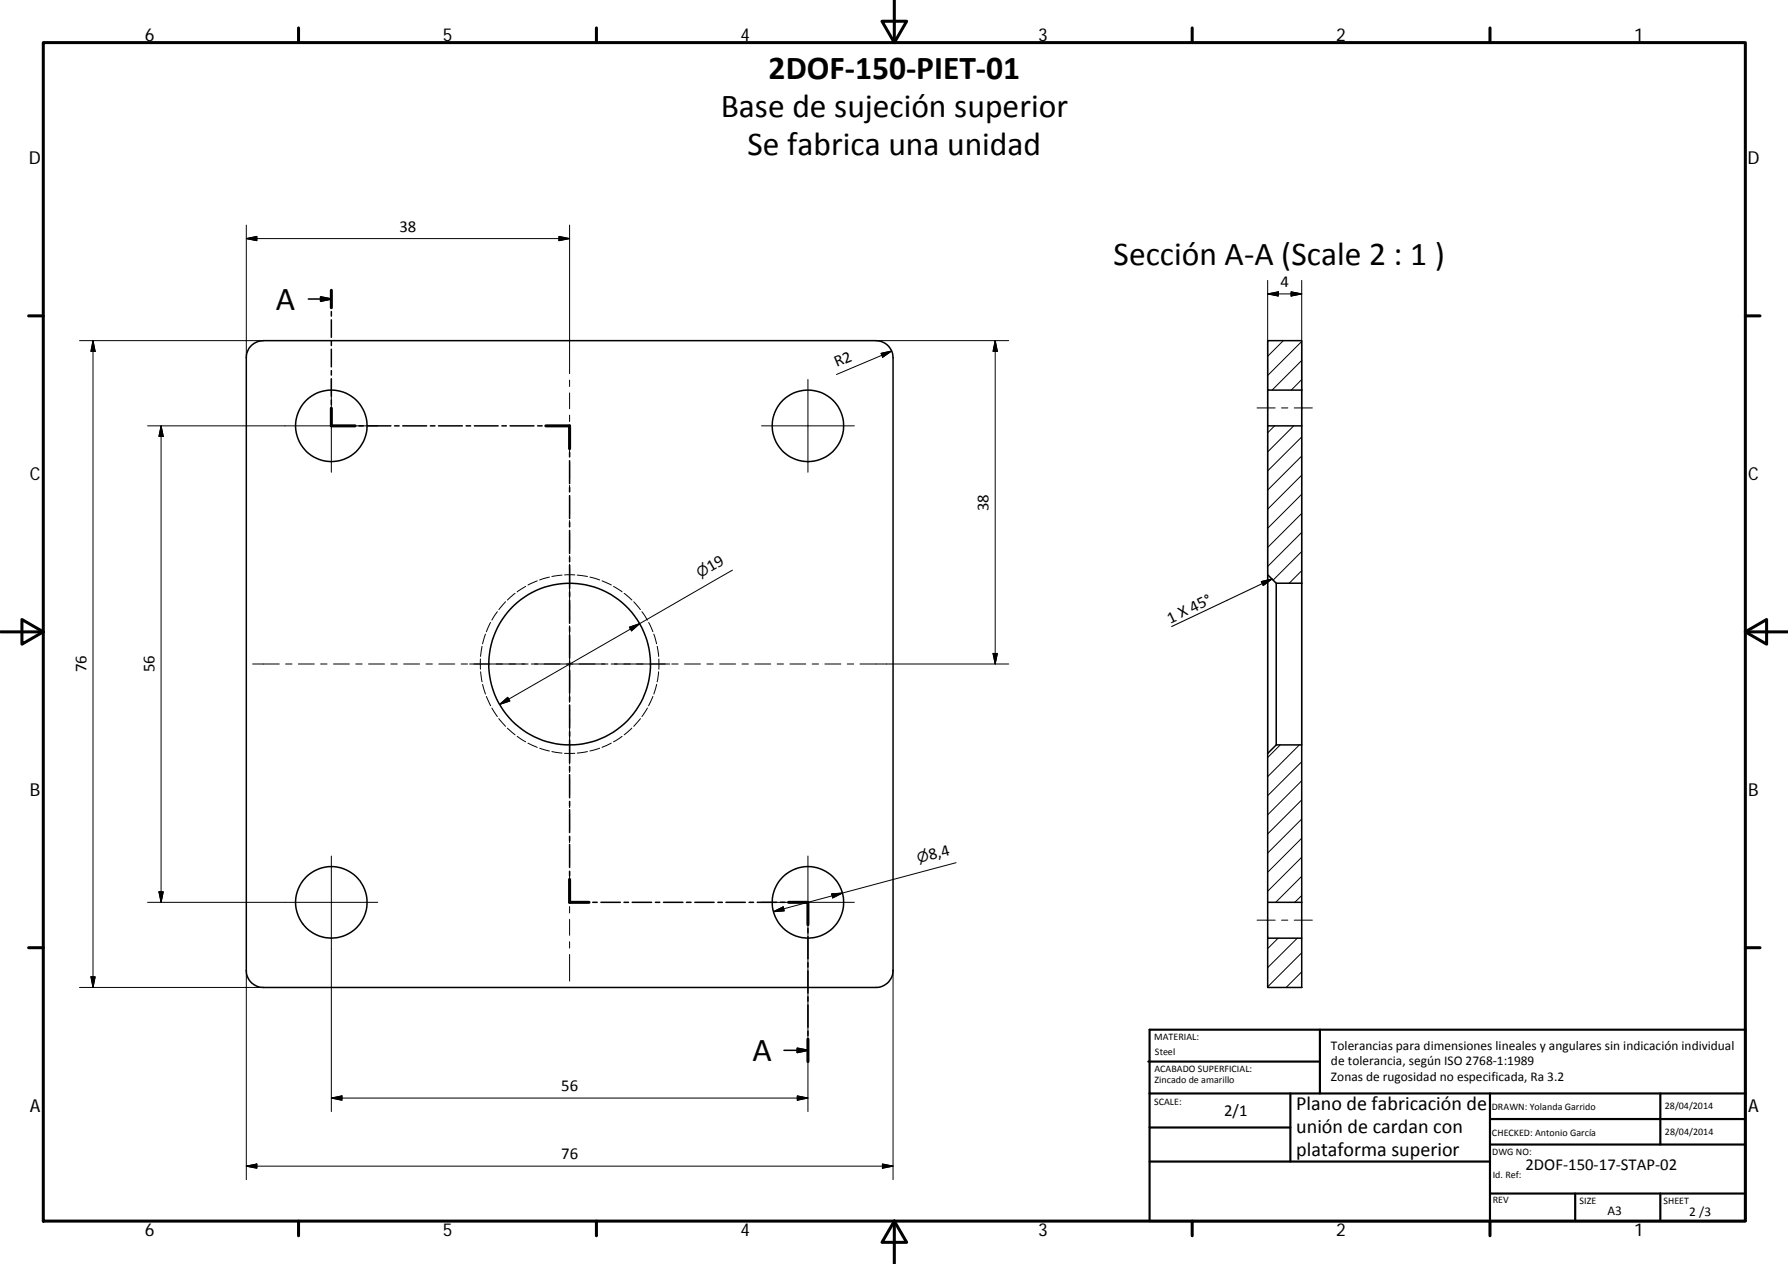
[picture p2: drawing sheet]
<svg xmlns="http://www.w3.org/2000/svg" width="420mm" height="297mm" viewBox="0 0 420 297" stroke-linecap="round" stroke-linejoin="round" font-family="sans-serif">
<g fill="none" stroke="#000" stroke-width=".23">
<path d="M57.9 52.9v31.2M57.9 56.1l2.5-.5v1zM57.9 56.1h75.9M131.3 55.6l2.5 .5-2.5 .5zM133.8 52.9v34.9M297.9 65.9v111.2M297.9 69.1l2.5-.5v1zM297.9 69.1h8M303.4 68.6l2.5 .5-2.5 .5zM305.9 65.9v109.1M18.7 80.1h43.2M21.9 80.1l.5 2.5h-1z"/>
<path d="M21.9 80.1v152M77.9 89.2v21.8M133.8 89.3v1.5M133.8 92.3v3.8M133.8 97.6v1.5M189.9 89.2v21.8M205.9 80.1h31.1M207 83l2.5-.5-2.1 1.4zM209.5 82.5l-12.9 5.5M233.9 80.1v75.9M233.9 80.1l.5 2.5h-1zM295.4 95.9h4.2"/>
<path d="M301.1 95.9h1.5M301.6 80.1l-3.7 3.6M304.1 95.9h4.3M305.9 80.2l-8 8M305.9 84.7l-7 7M305.9 89.2l-2.5 2.5M37.9 100.1v111.9M37.9 100.1l.5 2.5h-1.1zM88.8 100.1h-54.1M133.8 100.6v3.7M133.8 105.8v1.5M133.8 108.8v3.8"/>
<path d="M133.8 114.1v1.5M133.8 117.1v3.7M179 100.1h21.8M299.5 100.1l-1.6 1.6M304 100.1l-6.1 6.1M305.9 116.1l-8 8M305.9 111.7l-8 8M305.9 107.2l-8 8M305.9 102.7l-8 8M121 139.4l-1.8 1.6M123.5 137.8l-2 1.3M126.2 136.5l-2.1 1"/>
<path d="M129.1 135.6l-2.3 .7M132.1 135.1l-2.4 .4M132.7 135.1h2.4M133.8 122.3v1.5M133.8 125.3v3.8M133.8 130.6v1.5M133.8 132.6v13.7M135.6 135.1l2.4 .4M138.6 135.6l2.3 .7M141.5 136.5l2.1 1M144.2 137.8l2 1.3M146.7 139.4l1.8 1.6"/>
<path d="M172.1 134l-54.7 31.5M305.9 134.1l-3 3M305.9 129.6l-6.7 6.7M305.9 125.1l-8 8M305.9 120.6l-8 8.1M59.4 156h6.2M67.1 156h1.5M70.1 156h3.7M75.3 156h1.5M78.4 156h3.7M83.6 156h1.5M86.6 156h3.7"/>
<path d="M91.9 156h1.5M94.9 156h3.7M100.1 156h1.5M103.1 156h3.8M108.4 156h1.5M110.4 156h13.7M112.9 154.9v2.4M112.9 157.9l.4 2.3M113.3 151.9l-.4 2.4M114.1 149l-.7 2.3M115.3 146.3l-1 2.2M116.9 143.7l-1.3 2"/>
<path d="M118.8 141.4l-1.6 1.9M124.9 156h18M133.8 147.1v18M143.6 156h13.8M147.9 147.4l2.4-.8-1.9 1.7zM148.9 141.4l1.6 1.9M150.8 143.7l1.3 2M152.4 146.3l1 2.2M153.6 149l.7 2.3M154.4 151.9l.4 2.4M154.8 157.9l-.4 2.3M154.8 154.9v2.4"/>
<path d="M157.8 156h1.6M160.9 156h3.7M166.1 156h1.5M169.1 156h3.8M174.4 156h1.5M177.4 156h3.7M182.6 156h1.5M185.6 156h3.7M190.8 156h1.6M193.8 156h3.8M199.1 156h1.5M202.1 156h34.9"/>
<path d="M233.4 153.6h1l-.5 2.4zM113.4 160.8l.7 2.3M114.3 163.7l1 2.2M115.6 166.4l1.3 2M117.2 168.9l1.6 1.8M117.4 165.5l1.9-1.6 .5 .8zM119.2 171.1l1.8 1.6M121.5 173l2 1.3M124.1 174.6l2.1 1M126.8 175.8l2.3 .7M129.7 176.6l2.4 .4M132.7 177h2.4"/>
<path d="M133.8 165.8v13.8M138 176.6l-2.4 .4M140.9 175.8l-2.3 .7M143.6 174.6l-2.1 1M146.2 173l-2 1.3M148.5 171.1l-1.8 1.6M150.5 168.9l-1.6 1.8M152.1 166.4l-1.3 2M153.4 163.7l-1 2.2M154.3 160.8l-.7 2.3M300.9 175l-3 3M305.3 175l-7.4 7.5"/>
<path d="M305.9 179l-8 8M133.8 180v1.5M133.8 183v3.8M133.8 188.3v1.5M133.8 191.3v3.8M133.8 196.6v1.5M133.8 199.6v3.7M305.9 197l-8 8M305.9 192.5l-8 8M305.9 188l-8 8M305.9 183.5l-8 8M37.3 209.6h1.1l-.5 2.4z"/>
<path d="M77.9 201.2v60M88.8 212h-54.1M133.8 204.8v1.5M133.8 207.8v3.7M133.8 213v1.5M133.8 216v3.8M179 212h21.8M181.7 214.2l2.3-1.1 .3 1zM189.9 201.2v60M195.4 210.1l2.6-.2-2.3 1.1zM224.7 202.7l-43 11.5M295.4 216.2h4.2"/>
<path d="M301.1 216.2h1.5M304.1 216.2h4.3M305.9 210.4l-1.6 1.6M305.9 201.4l-8 8M305.9 205.9l-6.1 6.1M18.7 232.1h43.2M21.4 229.6h1l-.5 2.5zM57.9 228v49.2M133.8 221.3v1.5M133.8 224.3v6.2M209.9 228v49.2M300.3 220.5l-2.4 2.4"/>
<path d="M304.9 220.5l-7 6.9M305.9 228.4l-3.7 3.7M305.9 223.9l-8 8M77.9 258l2.5-.5v1.1zM77.9 258h112M187.4 257.5l2.5 .5-2.5 .6zM57.9 274l2.5-.5v1zM57.9 274h152M207.4 273.5l2.5 .5-2.5 .5z"/>
</g>
<g fill="none" stroke="#000" stroke-width=".36">
<path d="M72.4 70.3h5.5M75.3 69.8l2.6 .5-2.6 .5zM77.9 68.2v4.1M77.9 73.2v1.1M77.9 75.2v4.1M59.2 81.1l1.2-.8 1.5-.2h144a4 4 0 0 1 4 4v143.9a4 4 0 0 1-4 4.1h-144a4 4 0 0 1-4-4.1v-143.9l.1-1 .3-.9zM77.9 95.9v4.2h5.5M77.9 80.2v1M77.9 82.1v4.1M77.9 87.1v1M77.9 89v4.1M77.9 94v1.1"/>
<path d="M297.9 80.1h8v11.6h-8zM297.9 91.7v8.4M305.9 91.7v8.4M84.3 100.1h1.1M86.3 100.1h5.6M92.7 100.1h1.1M94.6 100.1h5.7M101.1 100.1h1.1M103 100.1h5.6M109.5 100.1h1.1M111.5 100.1h5.6M118 100.1h1"/>
<path d="M119.9 100.1h5.6M126.3 100.1h1.1M128.3 100.1h5.5v5.4M133.8 106.3v1.1M133.8 108.3v5.4M133.8 114.6v1M133.8 116.5v5.4M297.9 100.1h8M297.9 100.1v35l2 2h6M305.9 100.1v37M133.8 122.7v1.1M133.8 124.7v5.4"/>
<path d="M133.8 130.9v1.1M133.8 132.9v5.4M133.8 139.1v1.1M297.9 135.1v42M299.9 137.1v37.9M305.9 137.1v37.9M133.8 141.1v5.4M133.8 147.3v1.1M133.8 149.3v5.3M133.8 155.5v1.1M133.8 157.5v5.4M133.8 163.7v1.1"/>
<path d="M133.8 165.7v5.4M133.8 172v1M133.8 173.9v5.4M133.8 180.1v1.1M133.8 182.1v5.4M133.8 188.3v1.1M133.8 190.3v5.4M133.8 196.5v1.1M133.8 198.5v5.4M133.8 206.7v5.3h4.6M133.8 204.7v1.1M139.3 212h1"/>
<path d="M141.2 212h4.6M146.6 212h1.1M148.6 212h4.5M154 212h1M155.9 212h4.6M161.3 212h1.1M163.3 212h4.5M168.7 212h1M170.6 212h4.5M176 212h1.1M178 212h4.5M183.4 212h1"/>
<path d="M185.3 212h4.6v5.3M189.9 218.2v1M297.9 212v-34.9l2-2.1h6v37M297.9 212h8M297.9 212v8.5M305.9 212v8.5M189.9 220.1v5.2M189.9 226.2v1.1M189.9 228.1v5.3M189.9 234.3v1M189.9 236.2v5.2M297.9 220.5h8v11.6h-8z"/>
<path d="M184.2 246.8h5.7M187.4 246.3l2.5 .5-2.5 .5zM189.9 242.3v1.1M189.9 244.2v5.3"/>
<circle cx="77.9" cy="100.1" r="8.4"/>
<circle cx="189.9" cy="100.1" r="8.4"/>
<circle cx="133.9" cy="156.1" r="19"/>
<circle cx="77.9" cy="212.1" r="8.4"/>
<circle cx="189.9" cy="212.1" r="8.4"/>
</g>
<g fill="none" stroke="#000" stroke-width=".71">
<path d="M10.2 10h399.9v277h-399.9zM70.2 6.6v3.4M140.2 6.6v3.4M207.3 5h5.8l-2.9 5zM210.2 0v10M280.2 6.6v3.4M350.1 6.6v3.4M6.7 74.2h3.5M77.9 68.2v4.1M410.1 74.2h3.5M77.9 95.9v4.2h5.5M128.3 100.1h5.5v5.4"/>
<path d="M.2 148.5h10M5.2 145.6l5 2.9-5 2.9zM410.1 148.5l5-2.9v5.8zM410.1 148.5h10M133.8 206.7v5.3h4.6M185.3 212h4.6v5.3M6.7 222.7h3.5M410.1 222.7h3.5M189.9 244.2v5.3M70.2 287v3.4M140.2 287v3.4M210.2 287l2.9 5h-5.8z"/>
<path d="M210.2 287v10M280.2 287v3.4M350.1 287v3.4"/>
</g>
<g fill="none" stroke="#000" stroke-width=".51">
<path d="M269.8 249.5h40.4M270.1 242h140v45h-140zM270.1 257h140M303.2 257v16M310.2 242v15M350.1 257v30M390.2 257v12M270.1 265h33.1M270.1 273h80M350.1 269h60M350.1 263h60M350.1 280.5h60"/>
<path d="M370.2 280.5v6.5M390.2 280.5v6.5"/>
</g>
<path d="M75.3 69.8l2.6 .5-2.6 .5zM187.4 246.3l2.5 .5-2.5 .5z" fill="#000" stroke="#000" stroke-width=".36"/>
<g fill="#000" stroke="#000" stroke-width=".23">
<path d="M57.9 56.1l2.5-.5v1zM131.3 55.6l2.5 .5-2.5 .5zM297.9 69.1l2.5-.5v1zM303.4 68.6l2.5 .5-2.5 .5zM21.9 80.1l.5 2.5h-1zM207 83l2.5-.5-2.1 1.4zM233.9 80.1l.5 2.5h-1zM37.9 100.1l.5 2.5h-1.1zM147.9 147.4l2.4-.8-1.9 1.7zM233.4 153.6h1l-.5 2.4zM117.4 165.5l1.9-1.6 .5 .8zM37.3 209.6h1.1l-.5 2.4z"/>
<path d="M181.7 214.2l2.3-1.1 .3 1zM195.4 210.1l2.6-.2-2.3 1.1zM21.4 229.6h1l-.5 2.5zM77.9 258l2.5-.5v1.1zM187.4 257.5l2.5 .5-2.5 .6zM57.9 274l2.5-.5v1zM207.4 273.5l2.5 .5-2.5 .5z"/>
</g>
<path d="M296.4 136.7l2.5-.6-2 1.5zM298.9 136.1l-23.6 11.1" fill="none" stroke="#000" stroke-width=".25"/>
<path d="M296.4 136.7l2.5-.6-2 1.5z" fill="#000" stroke="#000" stroke-width=".25"/>
<g font-size="7.9">
<text x="180.6" y="18.5">2DOF‐150‐PIET‐01</text>
<text x="169.4" y="27.5">Base de sujeción superior</text>
<text x="175.7" y="36.5">Se fabrica una unidad</text>
<text x="261.7" y="62.2">Sección A‐A (Scale 2 : 1 )</text>
<text x="64.8" y="72.8">A</text>
<text x="176.8" y="249.3">A</text>
</g>
<g font-size="4.7">
<text x="304.6" y="260.8">Plano de fabricación de</text>
<text x="304.6" y="266.2">unión de cardan con</text>
<text x="304.6" y="271.6">plataforma superior</text>
</g>
<g font-size="4.2">
<text x="34" y="9.6">6</text>
<text x="104" y="9.6">5</text>
<text x="174" y="9.6">4</text>
<text x="244" y="9.6">3</text>
<text x="314" y="9.6">2</text>
<text x="384" y="9.6">1</text>
<text x="6.8" y="38.7">D</text>
<text x="410.6" y="38.7">D</text>
<text x="7" y="112.9">C</text>
<text x="410.8" y="112.9">C</text>
<text x="7" y="187.1">B</text>
<text x="410.8" y="187.1">B</text>
<text x="7" y="261.3">A</text>
<text x="410.8" y="261.3">A</text>
<text x="34" y="290.4">6</text>
<text x="104" y="290.4">5</text>
<text x="174" y="290.4">4</text>
<text x="244" y="290.4">3</text>
<text x="314" y="290.4">2</text>
<text x="384" y="290.4">1</text>
</g>
<g font-size="3.9">
<text x="93.9" y="54.5">38</text>
<text x="300.9" y="67.5">4</text>
<text x="196.7" y="86.3" transform="rotate(-23 196.7 86.3)">R2</text>
<text x="232.3" y="120.1" transform="rotate(-90 232.3 120.1)">38</text>
<text x="167" y="134.5" transform="rotate(-30 167 134.5)">19</text>
<text x="275" y="146.5" transform="rotate(-25 275 146.5)">1 X 45°</text>
<text x="20.3" y="158" transform="rotate(-90 20.3 158)">76</text>
<text x="36.3" y="158" transform="rotate(-90 36.3 158)">56</text>
<text x="218.6" y="202.1" transform="rotate(-15 218.6 202.1)">8,4</text>
<text x="131.9" y="256.5">56</text>
<text x="287.6" y="262.3">2/1</text>
<text x="131.9" y="272.5">76</text>
<text x="358.5" y="274.9">2DOF‐150‐17‐STAP‐02</text>
</g>
<g font-size="3.3">
<text x="164.5" y="135.9" transform="rotate(-30 164.5 135.9)">⌀</text>
<text x="215.9" y="202.8" transform="rotate(-15 215.9 202.8)">⌀</text>
</g>
<g font-size="3.1">
<text x="312.8" y="246.8">Tolerancias para dimensiones lineales y angulares sin indicación individual</text>
<text x="312.8" y="250.4">de tolerancia, según ISO 2768‐1:1989</text>
<text x="312.8" y="254">Zonas de rugosidad no especificada, Ra 3.2</text>
<text x="377.7" y="285.6">A3</text>
<text x="397" y="285.8">2 /3</text>
</g>
<g font-size="2.4">
<text x="271.2" y="244.4">MATERIAL:</text>
<text x="271.3" y="251.9">ACABADO SUPERFICIAL:</text>
<text x="271.4" y="247.9">Steel</text>
<text x="271.3" y="254.6">Zincado de amarillo</text>
<text x="271.2" y="259.7">SCALE:</text>
<text x="350.6" y="260.9">DRAWN: Yolanda Garrido</text>
<text x="391.2" y="260.6">28/04/2014</text>
<text x="350.6" y="267">CHECKED: Antonio García</text>
<text x="391.2" y="266.6">28/04/2014</text>
<text x="350.6" y="271.4">DWG NO:</text>
<text x="350.8" y="276.8">Id. Ref:</text>
<text x="350.8" y="282.8">REV</text>
<text x="371.2" y="282.9">SIZE</text>
<text x="390.9" y="282.9">SHEET</text>
</g>
</svg>
